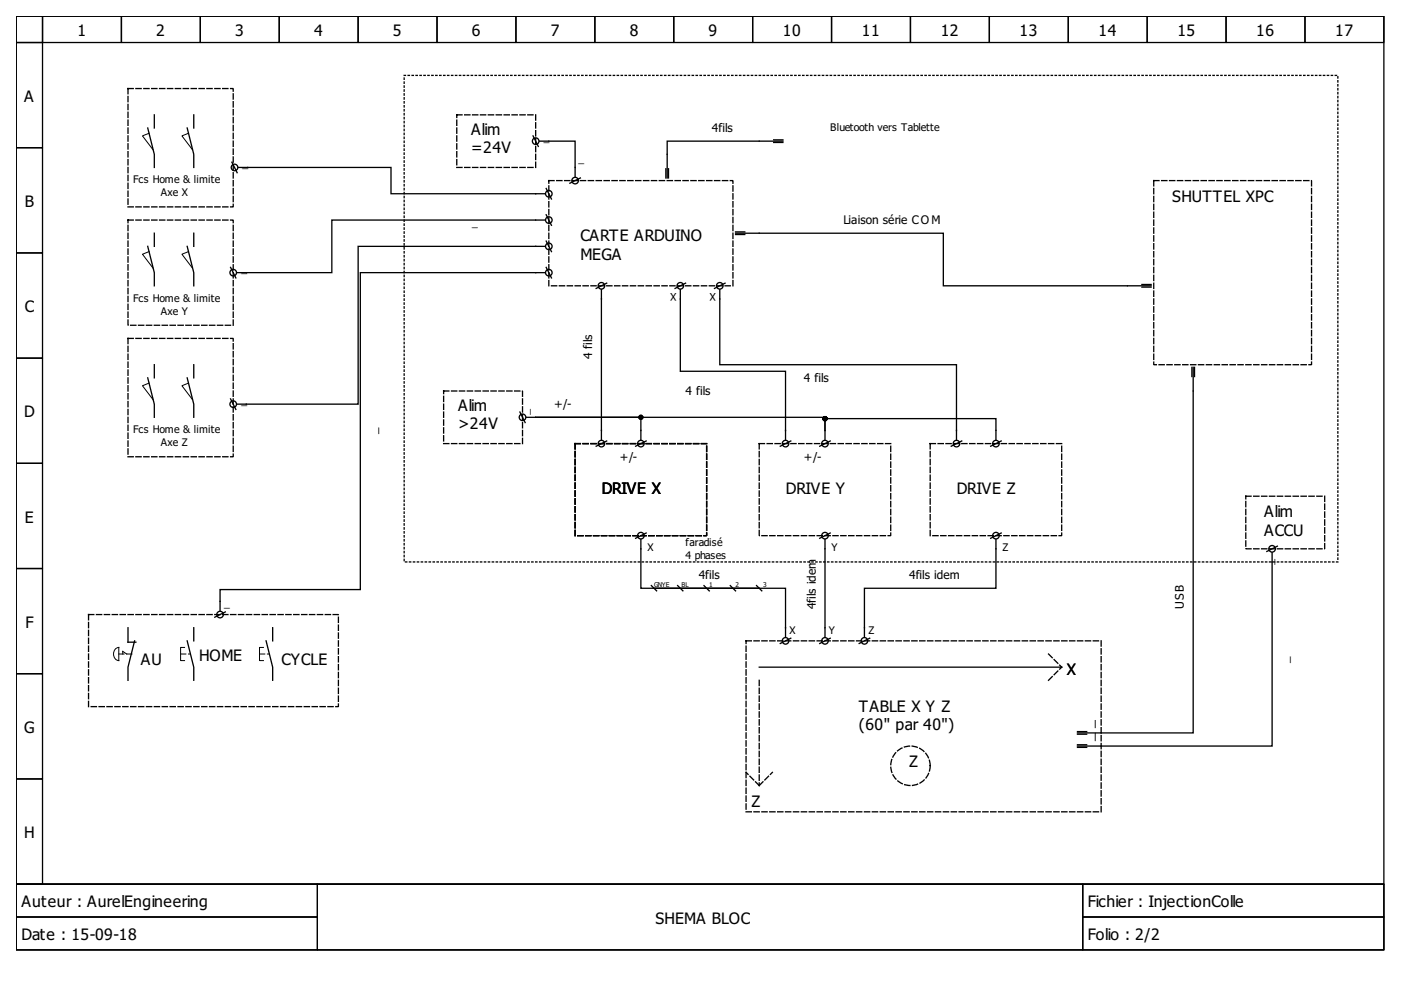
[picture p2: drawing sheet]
<svg xmlns="http://www.w3.org/2000/svg" width="297mm" height="210mm" viewBox="0 0 297 210" stroke-linecap="round" stroke-linejoin="round" font-family="sans-serif">
<g fill="none" stroke="#000" stroke-width=".28">
<path d="M3.4 3.4h290v184.1h-290zM3.4 3.4h5.6v5.6h-5.6zM3.4 9h5.6v22.3h-5.6zM9 3.4h16.7v5.6h-16.7zM25.7 3.4h16.8v5.6h-16.8zM42.5 3.4h16.7v5.6h-16.7zM59.2 3.4h16.7v5.6h-16.7zM75.9 3.4h16.8v5.6h-16.8zM92.7 3.4h16.7v5.6h-16.7zM109.4 3.4h16.7v5.6h-16.7zM126.1 3.4h16.7v5.6h-16.7zM142.8 3.4h16.8v5.6h-16.8z"/>
<path d="M159.6 3.4h16.7v5.6h-16.7zM176.3 3.4h16.7v5.6h-16.7zM193 3.4h16.8v5.6h-16.8zM209.8 3.4h16.7v5.6h-16.7zM226.5 3.4h16.7v5.6h-16.7zM243.2 3.4h16.8v5.6h-16.8zM260 3.4h16.7v5.6h-16.7zM276.7 3.4h16.7v5.6h-16.7zM3.4 31.3h5.6v22.3h-5.6zM31.3 27.1l1.4 5.6v2.8M32.7 24.4v2.7M39.7 27.1l1.4 5.6v2.8"/>
<path d="M41.1 24.4v2.7M49.2 34.4l1.1 2.2M50.6 35.5h32.3v5.6h32.6M113 28.8l1.1 2.2M114.4 29.9h7.5v7.6M115.8 40l1.1 2.2M123.1 37.7l-2.3 1.1M141.2 35.8v1.9M141.7 35.8v1.9M164 29.6h2M164 30.2h2M166 29.9h-24.5v7.8"/>
<path d="M3.4 53.6h5.6v22.3h-5.6zM31.3 52.2l1.4 5.6v2.8M32.7 49.4v2.8M39.7 52.2l1.4 5.6v2.8M41.1 49.4v2.8M48.9 56.7l1.1 2.2M115.5 46.7h-45.1v11.1h-20.1M115.5 52.2h-39.6v33.5h-25.6M115.5 57.8h-39.1v67.2h-29.7v4.5M115.8 45.5l1.1 2.3M115.8 51.1l1.1 2.2M115.8 56.7l1.1 2.2"/>
<path d="M156 49.4h44v11.2h44.1M156 49.7h1.9M156 49.2h1.9M3.4 75.9h5.6v22.3h-5.6zM32.7 77.3v2.8M41.1 77.3v2.8M127.5 61.4v31.8M128.6 60l-2.2 1.2M144.2 61.4v17.3h22.3v14.5M145.4 60l-2.3 1.2M152.6 61.4v15.9h50.2v15.9M153.7 60l-2.2 1.2"/>
<path d="M242.1 60.3h2M242.1 60.9h2M252.7 77.9v1.9M253 77.9v77.5h-24.6M253.3 77.9v1.9M3.4 98.2h5.6v22.3h-5.6zM31.3 80.1l1.4 5.6v2.8M39.7 80.1l1.4 5.6v2.8M48.9 84.6l1.1 2.2M110.2 87.4l1.1 2.2M111.6 88.5h2M113.6 88.5h22.3v4.7"/>
<path d="M113.6 88.5h61.3v2.8M128.6 93.5l-2.2 1.1M137 93.5l-2.2 1.1M167.7 93.5l-2.3 1.1M174.9 91.3v-2.5h36.3v4.4M174.9 91.3v1.9M176 93.5l-2.2 1.1M203.9 93.5l-2.2 1.1M212.3 93.5l-2.3 1.1M135.9 114.4v10.3h30.6v10.3M137 113l-2.2 1.1M174.9 114.4v20.6"/>
<path d="M176 113l-2.2 1.1M211.2 114.4v10.3h-27.9v10.3M212.3 113l-2.3 1.1M269.7 117.2v41h-41.3M270.8 115.8l-2.2 1.1M3.4 120.5h5.6v22.3h-5.6zM27.1 133.1v3.1h1.7M28.5 135.9l-1.4 5.6v2.7M39.7 135.9l1.4 5.6v2.7M41.1 133.1v2.8M47.8 129.7l-2.3 1.2M56.4 135.9l1.4 5.6v2.7"/>
<path d="M57.8 133.1v2.8M138.1 124.2l1.1 1.1M138.7 124.7h22.3M143.7 124.2l1.1 1.1M149.3 124.2l1.1 1.1M154.8 124.2l1.2 1.1M160.4 124.2l1.1 1.1M167.7 135.3l-2.3 1.1M176 135.3l-2.2 1.1M184.4 135.3l-2.2 1.1M3.4 142.8h5.6v22.4h-5.6zM161 141.5h64.1"/>
<path d="M228.4 155.7h2M228.4 155.1h2M228.4 158.5h2M228.4 157.9h2M3.4 165.2h5.6v22.3h-5.6zM3.4 187.5h290v13.9h-290z"/>
<circle cx="49.7" cy="35.5" r=".7"/>
<circle cx="113.6" cy="29.9" r=".7"/>
<circle cx="121.9" cy="38.3" r=".7"/>
<circle cx="49.4" cy="57.8" r=".7"/>
<circle cx="116.4" cy="46.7" r=".7"/>
<circle cx="116.4" cy="52.2" r=".7"/>
<circle cx="116.4" cy="57.8" r=".7"/>
<circle cx="116.4" cy="41.1" r=".7"/>
<circle cx="127.5" cy="60.6" r=".7"/>
<circle cx="144.2" cy="60.6" r=".7"/>
<circle cx="152.6" cy="60.6" r=".7"/>
<circle cx="49.4" cy="85.7" r=".7"/>
<circle cx="110.8" cy="88.5" r=".7"/>
<circle cx="127.5" cy="94.1" r=".7"/>
<circle cx="135.9" cy="94.1" r=".7"/>
<circle cx="166.5" cy="94.1" r=".7"/>
<circle cx="174.9" cy="94.1" r=".7"/>
<circle cx="202.8" cy="94.1" r=".7"/>
<circle cx="211.2" cy="94.1" r=".7"/>
<circle cx="135.9" cy="113.6" r=".7"/>
<circle cx="174.9" cy="113.6" r=".7"/>
<circle cx="211.2" cy="113.6" r=".7"/>
<circle cx="269.7" cy="116.4" r=".7"/>
<circle cx="46.7" cy="130.3" r=".7"/>
<circle cx="166.5" cy="135.9" r=".7"/>
<circle cx="174.9" cy="135.9" r=".7"/>
<circle cx="183.3" cy="135.9" r=".7"/>
</g>
<g fill="none" stroke="#000" stroke-width=".21">
<path d="M31.6 28.3l-1.4 .5 2.2 2.9M40 28.3l-1.4 .5 2.2 2.9M31.6 53.3l-1.4 .6 2.2 2.9M40 53.3l-1.4 .6 2.2 2.9M31.6 81.2l-1.4 .6 2.2 2.9M40 81.2l-1.4 .6 2.2 2.9M24.5 137.5l.7-.2v2.8a1.47 1.47 0 0 1-.7-2.6zM26 138.7v-.6l.9 .6M39.1 137.3h-.8v2.8h.8M55.9 137.3h-.9v2.8h.9M3.4 187.5h63.9v6.9h-63.9zM3.4 194.4h63.9v7h-63.9z"/>
<path d="M67.3 187.5h162.3v13.9h-162.3zM229.6 187.5h63.8v6.9h-63.8zM229.6 194.4h63.8v7h-63.8z"/>
</g>
<g fill="none" stroke="#000" stroke-width=".28" stroke-dasharray="1.1 .6">
<path d="M27.1 18.8h22.3v25.1h-22.3zM96.8 24.4h16.8v11.1h-16.8zM116.4 38.3h39v22.3h-39zM244.6 38.3h33.5v39h-33.5zM27.1 46.7h22.3v22.3h-22.3zM27.1 71.7h22.3v25.1h-22.3zM74.5 99.6h.1M94.1 82.9h16.7v11.2h-16.7zM121.9 94.1h27.9v19.5h-27.9zM161 94.1h27.9v19.5h-27.9zM197.2 94.1h27.9v19.5h-27.9zM264.1 105.2h16.8v11.2h-16.8z"/>
<path d="M18.8 130.3h52.9v19.5h-52.9zM158.2 135.9h75.3v36.2h-75.3zM222.3 138.7l2.8 2.8M161 144.2v22.3M222.3 144.2l2.8-2.7M161 166.5l2.8-2.7M161 166.5l-2.8-2.7"/>
<circle cx="193" cy="162.4" r="4.2"/>
</g>
<path d="M85.7 16h198v103.1h-198z" fill="none" stroke="#000" stroke-width=".28" stroke-dasharray=".3 .6"/>
<path d="M25.2 138.7h2.8M38.3 138.7h1.9M55 138.7h2" fill="none" stroke="#000" stroke-width=".21" stroke-dasharray="1.1 .6"/>
<g fill="#000" stroke="#000" stroke-width=".28">
<circle cx="135.9" cy="88.5" r=".42"/>
<circle cx="174.9" cy="88.8" r=".42"/>
</g>
<g font-size="3.3">
<text x="16.4" y="7.6">1</text>
<text x="33.1" y="7.6">2</text>
<text x="49.9" y="7.6">3</text>
<text x="66.6" y="7.6">4</text>
<text x="83.3" y="7.6">5</text>
<text x="100" y="7.6">6</text>
<text x="116.8" y="7.6">7</text>
<text x="133.5" y="7.6">8</text>
<text x="150.2" y="7.6">9</text>
<text x="166" y="7.6">10</text>
<text x="182.7" y="7.6">11</text>
<text x="199.4" y="7.6">12</text>
<text x="216.2" y="7.6">13</text>
<text x="232.9" y="7.6">14</text>
<text x="249.6" y="7.6">15</text>
<text x="266.4" y="7.6">16</text>
<text x="283.1" y="7.6">17</text>
<text x="5.1" y="21.6">A</text>
<text x="99.9" y="28.6">Alim</text>
<text x="99.9" y="32.5">=24V</text>
<text x="5.3" y="43.9">B</text>
<text x="248.5" y="42.8">SHUTTEL XPC</text>
<text x="123.1" y="51.1">CARTE ARDUINO</text>
<text x="123.1" y="55">MEGA</text>
<text x="5.3" y="66.2">C</text>
<text x="5.1" y="88.5">D</text>
<text x="97.1" y="87.1">Alim</text>
<text x="97.1" y="91">&gt;24V</text>
<text x="127.6" y="104.8">DRIVE X</text>
<text x="166.6" y="104.8">DRIVE Y</text>
<text x="202.9" y="104.8">DRIVE Z</text>
<text x="5.3" y="110.8">E</text>
<text x="268" y="109.7">Alim</text>
<text x="268" y="113.6">ACCU</text>
<text x="5.4" y="133.1">F</text>
<text x="29.9" y="140.9">AU</text>
<text x="42.2" y="140.1">HOME</text>
<text x="59.7" y="140.9">CYCLE</text>
<text x="226.2" y="143.1">X</text>
<text x="5.1" y="155.4">G</text>
<text x="182.1" y="150.9">TABLE X Y Z</text>
<text x="182.1" y="154.8">(60&quot; par 40&quot;)</text>
<text x="192.8" y="162.6">Z</text>
<text x="159.3" y="171">Z</text>
<text x="5.1" y="177.7">H</text>
<text x="4.6" y="192.3">Auteur : AurelEngineering</text>
<text x="138.9" y="195.8">SHEMA BLOC</text>
<text x="230.7" y="192.3">Fichier : InjectionColle</text>
<text x="4.6" y="199.3">Date : 15-09-18</text>
<text x="230.7" y="199.3">Folio : 2/2</text>
</g>
<g font-size="3.1">
<text x="231.9" y="154.3" transform="rotate(-90 231.9 154.3)">_</text>
<text x="231.9" y="157.1" transform="rotate(-90 231.9 157.1)">_</text>
</g>
<g font-size="2.5">
<text x="150.9" y="28">4fils</text>
<text x="178.8" y="47.5">Liaison série C O M</text>
<text x="125.6" y="76.2" transform="rotate(-90 125.6 76.2)">4 fils</text>
<text x="145.4" y="83.7">4 fils</text>
<text x="170.5" y="81">4 fils</text>
<text x="117.5" y="86.5">+/-</text>
<text x="80" y="92.1" transform="rotate(-90 80 92.1)">_</text>
<text x="131.4" y="97.7">+/-</text>
<text x="170.5" y="97.7">+/-</text>
<text x="148.1" y="122.8">4fils</text>
<text x="192.8" y="122.8">4fils idem</text>
<text x="173" y="129.2" transform="rotate(-90 173 129.2)">4fils idem</text>
<text x="251" y="129.2" transform="rotate(-90 251 129.2)">USB</text>
<text x="273.3" y="140.6" transform="rotate(-90 273.3 140.6)">_</text>
</g>
<g font-size="2.2">
<text x="176" y="27.7">Bluetooth vers Tablette</text>
<text x="116.5" y="30.5" transform="rotate(-180 116.5 30.5)">_</text>
<text x="123.9" y="35.1" transform="rotate(-180 123.9 35.1)">_</text>
<text x="28.3" y="38.8">Fcs Home &amp; limite</text>
<text x="34.1" y="41.6">Axe X</text>
<text x="52.7" y="36.1" transform="rotate(-180 52.7 36.1)">_</text>
<text x="101.3" y="48.6" transform="rotate(-180 101.3 48.6)">_</text>
<text x="52.4" y="58.4" transform="rotate(-180 52.4 58.4)">_</text>
<text x="28.3" y="63.9">Fcs Home &amp; limite</text>
<text x="143.4" y="62.1" transform="rotate(-180 143.4 62.1)">X</text>
<text x="151.8" y="62.1" transform="rotate(-180 151.8 62.1)">X</text>
<text x="34.1" y="66.7">Axe Y</text>
<text x="52.4" y="86.2" transform="rotate(-180 52.4 86.2)">_</text>
<text x="112.7" y="86.8" transform="rotate(90 112.7 86.8)">_</text>
<text x="28.3" y="91.8">Fcs Home &amp; limite</text>
<text x="34.1" y="94.6">Axe Z</text>
<text x="137.3" y="116.8">X</text>
<text x="145.4" y="115.8">faradisé</text>
<text x="145.4" y="118.6">4 phases</text>
<text x="176.3" y="116.8">Y</text>
<text x="212.6" y="116.8">Z</text>
<text x="270.5" y="118.6" transform="rotate(90 270.5 118.6)">_</text>
<text x="47.5" y="128.8">_</text>
<text x="167.4" y="134.3">X</text>
<text x="175.7" y="134.3">Y</text>
<text x="184.1" y="134.3">Z</text>
</g>
<g font-size="1.4">
<text x="138.7" y="124.4">GNYE</text>
<text x="144.5" y="124.4">BL</text>
<text x="150.4" y="124.4">1</text>
<text x="156" y="124.4">2</text>
<text x="161.8" y="124.4">3</text>
</g>
</svg>
